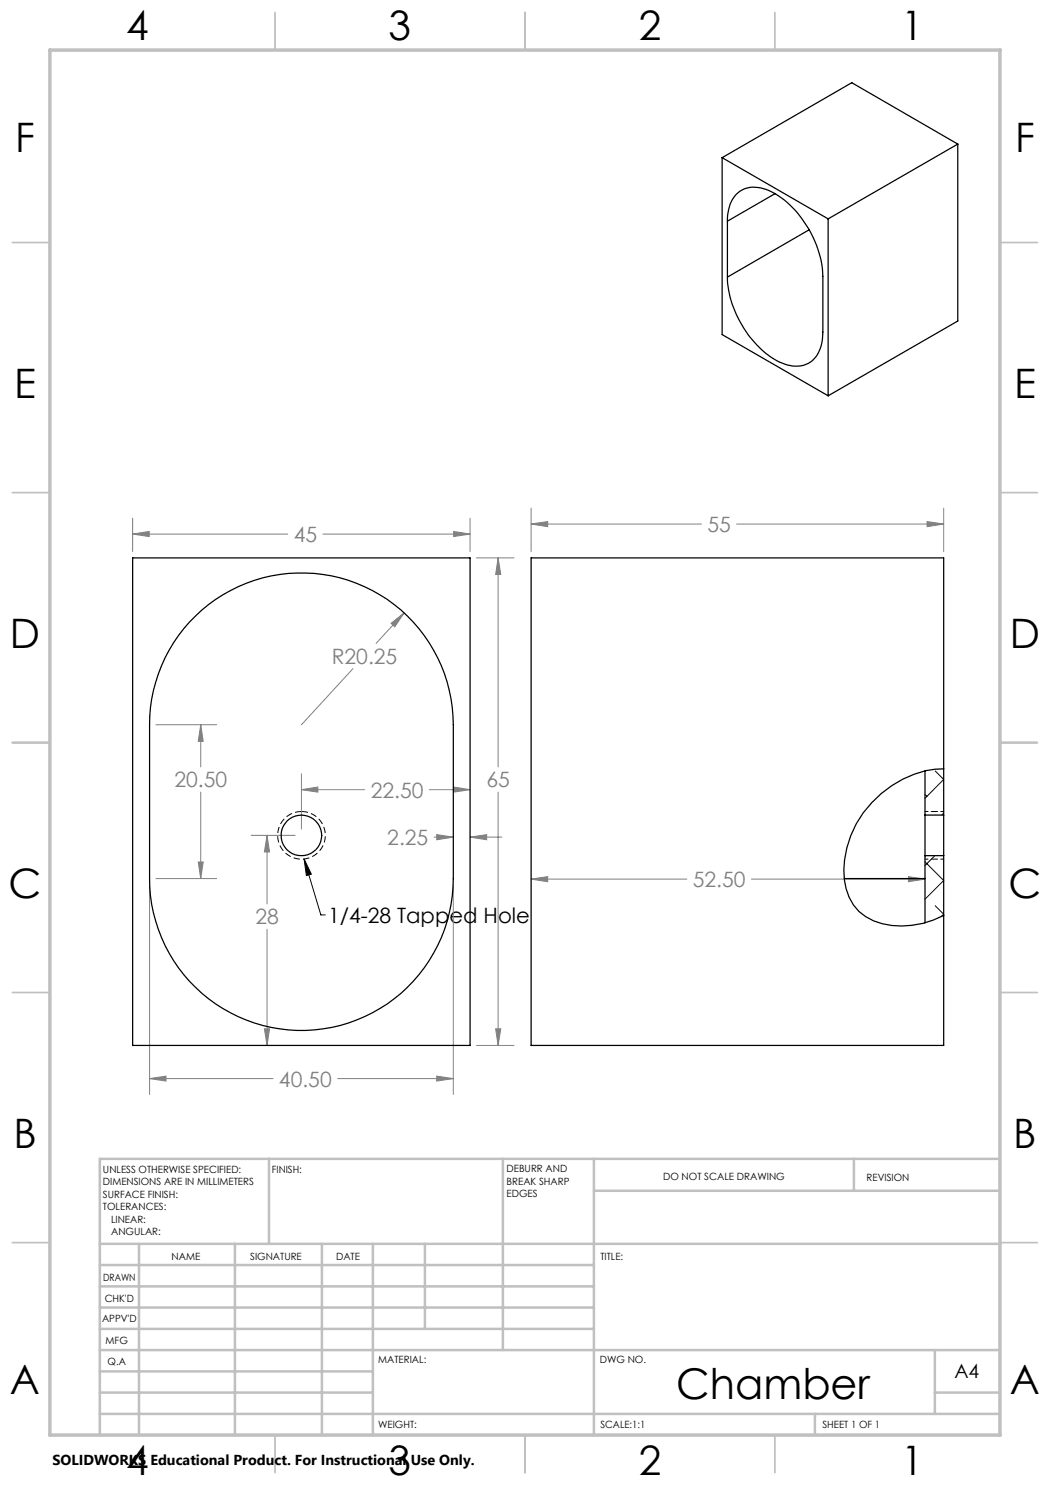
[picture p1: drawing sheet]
<svg xmlns="http://www.w3.org/2000/svg" width="210mm" height="297mm" viewBox="0 0 210 297" stroke-linecap="round" stroke-linejoin="round" font-family="sans-serif">
<g fill="none" stroke="#808080" stroke-width=".2">
<path d="M26.5 106.8l3.3-.5v1zM26.5 103.6v6.7M26.5 106.8h31M64.6 106.8h29.4M90.7 106.3l3.3 .5-3.3 .5zM94 103.6v6.7M95.3 111.6h7.5M99.6 111.6l.6 3.3h-1.1zM99.6 111.6v41.8M106.2 104.8l3.3-.5v1zM106.2 101.6v8.7M106.2 104.8h34.1"/>
<path d="M147.3 104.8h41.4M185.4 104.3l3.3 .5-3.3 .5zM188.7 101.6v8.7M70.6 133.7l-10.3 11.3M78.2 124.7l2.6-2.1-1.8 2.8zM80.8 122.6l-5.6 6.1M31.2 145h12.1M40.1 145l.5 3.3h-.9zM40.1 145v8.4M40.1 158.4v17.3M60.3 157.9l3.3-.5v1zM60.3 154.8v11"/>
<path d="M60.3 157.9h12.7M85.9 157.9h8.1M90.7 157.4l3.3 .5-3.3 .5zM99.6 158.4v50.7M29.9 177v41.9M31.2 175.7h12.1M39.7 172.4h.9l-.5 3.3zM50.2 167.1h8.8M53.4 167.1l.5 3.3h-1zM53.4 167.1v13.7M86.8 167.4h3.9M87.3 166.9l3.4 .5-3.4 .6z"/>
<path d="M90.7 177v41.9M94 167.4l3.3-.5v1.1zM94 167.4h6.4M106.2 175.8l3.3-.5v1.1zM106.2 175.8h31.2M150.3 175.8h34.7M181.7 175.3l3.3 .5-3.3 .6zM53.4 185.8v23.3M29.9 215.7l3.3-.5v1zM29.9 215.7h24.7M52.9 205.8h1l-.5 3.3zM67.5 215.7h23.2"/>
<path d="M87.3 215.2l3.4 .5-3.4 .5zM95.3 209.1h7.5M99.1 205.8h1.1l-.6 3.3z"/>
</g>
<path d="M60.3 162.3a4.8 4.8 0 0 0-4.2 7.1 4.8 4.8 0 0 0 8.2 .2 4.8 4.8 0 0 0-3.7-7.3h-.3" fill="none" stroke="#000" stroke-width=".2" stroke-dasharray="1.3 .6" stroke-linecap="butt"/>
<path d="M60.8 171.8l3.4 11.2h.9M60.8 171.8l1.5 3-1 .3z" fill="none" stroke="#000" stroke-width=".2"/>
<g fill="none" stroke="#c0c0c0" stroke-width=".35">
<path d="M55 2.5v7.5M105 2.5v7.5M155 2.5v7.5M2.5 48.5h7.5M200 48.5h7.5M2.5 98.5h7.5M200 98.5h7.5M2.5 148.5h7.5M200 148.5h7.5M2.5 198.5h7.5M200 198.5h7.5M2.5 248.5h7.5"/>
<path d="M200 248.5h7.5M55 287v7.5M105 287v7.5M155 287v7.5"/>
</g>
<g fill="none" stroke="#c0c0c0" stroke-width=".5">
<path d="M53.8 231.8v17M100.6 231.8v38.2M118.8 231.8v55.2M118.8 238.2h81.2M170.8 231.8v6.4M200 231.8h-180v55.2M20 248.8h180M20 257.3h98.8M20 253h98.8M27.8 248.8v38.2M47 248.8v38.2M64.4 248.8v38.2"/>
<path d="M74.6 248.8v38.2M85 248.8v17M20 265.8h98.8M20 261.5h98.8M20 278.5h54.6M20 274.3h54.6M20 270h180M187 278.5h13M187 270v12.8M20 282.8h180M163 282.8v4.2"/>
</g>
<path d="M10 10h190v277h-190z" fill="none" stroke="#c0c0c0" stroke-width=".7"/>
<path d="M188.8 171.8h-3.8M188.8 162.3h-3.8" fill="none" stroke="#000" stroke-width=".2" stroke-dasharray="1.3 .6" stroke-dashoffset=".7"/>
<path d="M90.7 106.3l3.3 .5-3.3 .5zM26.5 106.8l3.3-.5v1zM99.1 205.8h1.1l-.6 3.3zM99.6 111.6l.6 3.3h-1.1zM40.1 145l.5 3.3h-.9zM39.7 172.4h.9l-.5 3.3zM29.9 215.7l3.3-.5v1zM87.3 215.2l3.4 .5-3.4 .5zM87.3 166.9l3.4 .5-3.4 .6zM94 167.4l3.3-.5v1.1zM78.2 124.7l.8 .7 1.8-2.8zM60.3 157.9l3.3-.5v1zM90.7 157.4l3.3 .5-3.3 .5zM53.4 167.1l.5 3.3h-1zM52.9 205.8h1l-.5 3.3zM106.2 104.8l3.3-.5v1zM185.4 104.3l3.3 .5-3.3 .5zM181.7 175.3l3.3 .5-3.3 .6zM106.2 175.8l3.3-.5v1.1z" fill="#808080"/>
<path d="M60.8 171.8l1.5 3-1 .3z" fill="#000"/>
<g fill="none" stroke="#000" stroke-width=".25">
<path d="M144.4 31.5l21.2 12.3M144.4 31.5v35.4l21.2 12.3M155 38.7l-9.5 5.5M191.6 28.8l-26 15M191.6 28.8l-21.2-12.3-26 15M191.6 28.8v35.4l-26 15M145.5 44.2a6.5 6.5 0 0 1 3.3-6.4 7.5 7.5 0 0 1 7 1.5 21 21 0 0 1 8.8 16v11.1a6.8 6.8 0 0 1-2.9 6.3 6.6 6.6 0 0 1-6.4-.6 21.1 21.1 0 0 1-9.8-16.7M145.5 44.2v11.2M161.8 46l-16.3 9.4M165.6 43.8v35.4M26.5 111.6h67.5v97.5h-67.5zM37.9 124.4a30.4 30.4 0 0 1 33.4-7.7 30.4 30.4 0 0 1 19.4 28.3v30.7a30.4 30.4 0 0 1-30.4 30.4 30.4 30.4 0 0 1-30.4-30.4v-30.7a30.5 30.5 0 0 1 8-20.6z"/>
<path d="M185 154.2v8.8M188.7 153.8a19.9 19.9 0 0 0-14.4 6.7 19.2 19.2 0 0 0-5.1 17.3 9.3 9.3 0 0 0 7.3 6.9 17.8 17.8 0 0 0 12.2-1.6M168.9 175.7h16.1M185 163v8.1M185 163h3.7M185 171.1v13.5M185 171.1h3.7M188.7 163v8.1M188.7 163v-51.4h-82.5v97.5h82.5v-38"/>
<circle cx="60.3" cy="167.1" r="4.1"/>
</g>
<path d="M185 158.9l.4 .4M187 154.2l1.7 1.7-3.7 3.8M185 172.4l3.7 3.7-3.7 3.7M187 171.1l-2 2M188.7 162.6l-.4 .4M187 181.1l1.7 1.7-.5 .5" fill="none" stroke="#000" stroke-width=".2"/>
<text font-size="8.5" x="135.2" y="279.7">Chamber</text>
<g font-size="8.1">
<text x="25.2" y="8">4</text>
<text x="77.7" y="8">3</text>
<text x="127.7" y="8">2</text>
<text x="180.2" y="8">1</text>
<text x="3" y="30.4">F</text>
<text x="203" y="30.4">F</text>
<text x="2.8" y="79.6">E</text>
<text x="202.8" y="79.6">E</text>
<text x="2" y="129.6">D</text>
<text x="202" y="129.6">D</text>
<text x="1.7" y="179.6">C</text>
<text x="201.7" y="179.6">C</text>
<text x="2.7" y="229.6">B</text>
<text x="202.7" y="229.6">B</text>
<text x="2" y="278.9">A</text>
<text x="202" y="278.9">A</text>
<text x="25.2" y="295">4</text>
<text x="77.7" y="295">3</text>
<text x="127.7" y="295">2</text>
<text x="180.2" y="295">1</text>
</g>
<g font-size="4.2" fill="#808080">
<text x="141.5" y="106.4">55</text>
<text x="58.7" y="108.4">45</text>
<text x="66.3" y="132.8">R20.25</text>
<text x="34.9" y="157.5">20.50</text>
<text x="74.1" y="159.5">22.50</text>
<text x="97.3" y="157.5">65</text>
<text x="77.5" y="169">2.25</text>
<text x="138.6" y="177.4">52.50</text>
<text x="51.1" y="184.9">28</text>
<text x="55.8" y="217.3">40.50</text>
</g>
<text font-size="4.2" x="65.6" y="184.5">1/4-28 Tapped Hole</text>
<text font-size="3.9" x="190.9" y="275.5">A4</text>
<text font-size="2.9" x="10.5" y="292.9">SOLIDWORKS Educational Product. For Instructional Use Only.</text>
<g font-size="2">
<text x="20.6" y="234.6">UNLESS OTHERWISE SPECIFIED:</text>
<text x="20.6" y="237.1">DIMENSIONS ARE IN MILLIMETERS</text>
<text x="20.6" y="239.6">SURFACE FINISH:</text>
<text x="54.4" y="234.6">FINISH:</text>
<text x="101.3" y="234.5">DEBURR AND</text>
<text x="101.3" y="237">BREAK SHARP</text>
<text x="101.3" y="239.5">EDGES</text>
<text x="132.6" y="236">DO NOT SCALE DRAWING</text>
<text x="173.3" y="236.2">REVISION</text>
<text x="20.6" y="242.1">TOLERANCES:</text>
<text x="22.2" y="244.6">LINEAR:</text>
<text x="22.2" y="247.1">ANGULAR:</text>
<text x="34.3" y="252">NAME</text>
<text x="50" y="251.9">SIGNATURE</text>
<text x="67.2" y="251.9">DATE</text>
<text x="120.1" y="251.9">TITLE:</text>
<text x="20.6" y="256.1">DRAWN</text>
<text x="20.9" y="260.3">CHK'D</text>
<text x="20.4" y="264.4">APPV'D</text>
<text x="21.1" y="268.8">MFG</text>
<text x="21.5" y="273">Q.A</text>
<text x="75.6" y="272.5">MATERIAL:</text>
<text x="120" y="272.5">DWG NO.</text>
<text x="75.6" y="285.5">WEIGHT:</text>
<text x="120.1" y="285.6">SCALE:1:1</text>
<text x="164.5" y="285.6">SHEET 1 OF 1</text>
</g>
</svg>
